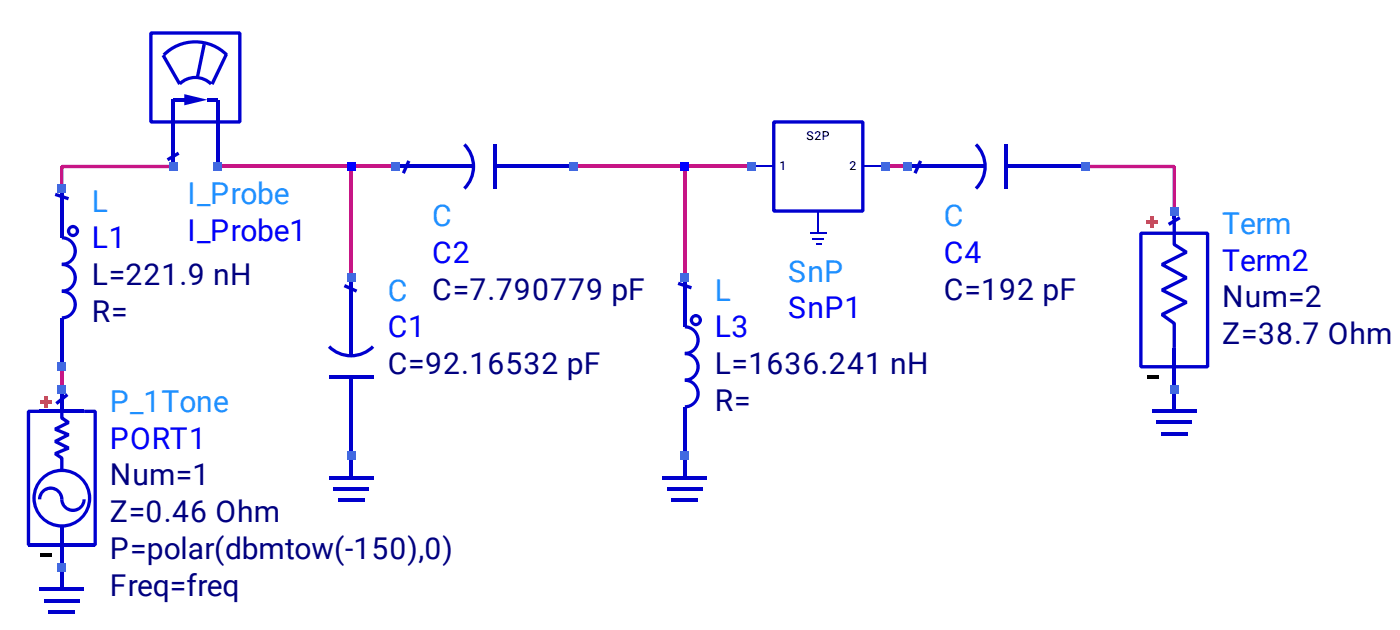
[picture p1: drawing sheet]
<svg xmlns="http://www.w3.org/2000/svg" width="212mm" height="95mm" viewBox="0 0 212 95" stroke-linecap="round" stroke-linejoin="round" font-family="sans-serif">
<g fill="#c71585">
<path d="M9.1 25.2l.3-.2h16.8v.5h-16.8v-.3h.2v3.4h-.5z"/>
<path d="M164.5 25h13.6l.2 .2v6.8h-.5v-6.8h.3v.3h-13.6z"/>
<path d="M87 25h16.8v.5h-16.8z"/>
<path d="M53 25.2h.5v16.9h-.5z"/>
<path d="M33 25h27v.5h-27z"/>
<path d="M9.1 55.6h.5v3.4h-.5z"/>
<path d="M134.2 25h3.4v.5h-3.4z"/>
<path d="M103.6 25.2h.5v16.9h-.5z"/>
<path d="M103.8 25h10.2v.5h-10.2z"/>
</g>
<path d="M117.3 18.5v.2h13.5v-.2h-.2v13.5h.2v-.3h-13.5v.3h.3v-13.5zM117.1 18.5v13.5l.2 .2h13.5l.3-.2v-13.5l-.3-.3h-13.5z" fill="#0000cd"/>
<path d="M114 25.2h3.3M122.9 35.4h2.5M124.1 32v3.4M130.8 25.2h3.4" fill="none" stroke="#0000cd" stroke-width=".17"/>
<g fill="#0000cd">
<path d="M123.2 36.1h1.7v.2h-1.7z"/>
<path d="M123.7 37h.9v.1h-.9z"/>
<path d="M6.7 90.8h5.4v.5h-5.4z"/>
<path d="M7.4 92.5h4v.5h-4z"/>
<path d="M9.1 86h.5v3.3h-.5z"/>
<path d="M6 89.1h6.8v.5h-6.8z"/>
<path d="M9.4 43.9a2.28 2.28 0 0 1 2.3 2.3 2.28 2.28 0 0 1-2.3 2.2v-.5a1.77 1.77 0 0 0 1.8-1.7 1.77 1.77 0 0 0-1.8-1.8z"/>
<path d="M9.4 39.8a2.29 2.29 0 0 1 2.3 2.3 2.29 2.29 0 0 1-2.3 2.3v-.5a1.78 1.78 0 0 0 1.8-1.8 1.78 1.78 0 0 0-1.8-1.8z"/>
<path d="M9.4 35.8a2.28 2.28 0 0 1 2.3 2.3 2.28 2.28 0 0 1-2.3 2.2v-.5a1.77 1.77 0 0 0 1.8-1.7 1.77 1.77 0 0 0-1.8-1.8z"/>
<path d="M9.1 48.2h.5v.7h-.5z"/>
<path d="M9.1 35.4h.5v.6h-.5z"/>
<path d="M9.1 48.9h.5v6.7h-.5z"/>
<path d="M9.1 28.6h.5v6.8h-.5z"/>
<path d="M8.4 29.2l2.1 .7-.2 .5-2-.7z"/>
<path d="M30.7 6.6l.5 .1-1 4.9-.5-.1z"/>
<path d="M34.1 8.1l.5 .2-2.2 4.6-.5-.3z"/>
<path d="M24.5 8.5l.5-.3 2.5 4.4-.5 .3z"/>
<path d="M27.1 12.5a3.7 3.7 0 0 1 5.1 .1l-.4 .3a3.1 3.1 0 0 0-4.4 0z"/>
<path d="M24.7 8.2a7 7 0 0 1 9.8-.1l-.3 .4a6.5 6.5 0 0 0-9.2 0z"/>
<path d="M31.5 14.9h1.5v.5h-1.5z"/>
<path d="M26.2 14.9h1.7v.5h-1.7z"/>
<path d="M26 18.5h.5v6.7h-.5z"/>
<path d="M32.7 15.1h.6v10.1h-.6z"/>
<path d="M26 15.1h.5v3.4h-.5z"/>
<path d="M27.9 14.3l3.6 .8-3.6 .9z"/>
<path d="M25.3 24l1.7-1 .2 .4-1.7 1z"/>
<path d="M70.6 21.7a5 5 0 0 1 0 7l-.4-.3a4.4 4.4 0 0 0 0-6.3z"/>
<path d="M75.2 25h11.8v.5h-11.8z"/>
<path d="M60 25h11.8v.5h-11.8z"/>
<path d="M74.7 21.9h.5v6.7h-.5z"/>
<path d="M61.8 24.3l.4 .2-.8 1.9-.5-.3z"/>
<path d="M50.1 52.3a4.4 4.4 0 0 0 6.3 0l.3 .4a5 5 0 0 1-7 0z"/>
<path d="M53 57.3h.5v11.8h-.5z"/>
<path d="M53 42.1h.5v11.8h-.5z"/>
<path d="M49.9 56.9h6.7v.5h-6.7z"/>
<path d="M52.3 43.1l1.9 .8-.2 .4-1.9-.8z"/>
<path d="M50.5 73.9h5.4v.5h-5.4z"/>
<path d="M51.2 75.6h4.1v.5h-4.1z"/>
<path d="M53 69.1h.5v3.4h-.5z"/>
<path d="M49.9 72.2h6.7v.5h-6.7z"/>
<path d="M103.8 57.4a2.28 2.28 0 0 1 2.3 2.2 2.28 2.28 0 0 1-2.3 2.3v-.5a1.77 1.77 0 0 0 1.8-1.8 1.77 1.77 0 0 0-1.8-1.7z"/>
<path d="M103.8 53.3a2.28 2.28 0 0 1 2.3 2.3 2.28 2.28 0 0 1-2.3 2.3v-.5a1.77 1.77 0 0 0 1.8-1.8 1.77 1.77 0 0 0-1.8-1.8z"/>
<path d="M103.8 49.3a2.28 2.28 0 0 1 2.3 2.3 2.28 2.28 0 0 1-2.3 2.2v-.5a1.77 1.77 0 0 0 1.8-1.7 1.77 1.77 0 0 0-1.8-1.8z"/>
<path d="M103.6 61.7h.5v.6h-.5z"/>
<path d="M103.6 48.9h.5v.6h-.5z"/>
<path d="M103.6 62.3h.5v6.8h-.5z"/>
<path d="M103.6 42.1h.5v6.8h-.5z"/>
<path d="M102.9 42.7l2 .7-.1 .5-2.1-.7z"/>
<path d="M101.1 73.9h5.4v.5h-5.4z"/>
<path d="M101.8 75.6h4.1v.5h-4.1z"/>
<path d="M103.6 69.1h.5v3.4h-.5z"/>
<path d="M100.5 72.2h6.7v.5h-6.7z"/>
<path d="M10.2 35a.92 .92 0 0 0 1.8 0 .92 .92 0 0 0-1.8 0zM10.6 35a.45 .45 0 0 1 .9 0 .45 .45 0 0 1-.9 0z"/>
<path d="M22.9 5v.3h13.5v-.3h-.3v13.5h.3v-.3h-13.5v.3h.2v-13.5zM22.9 4.7l-.3 .3v13.5l.3 .2h13.5l.2-.2v-13.5l-.2-.3z"/>
<path d="M104.6 48.5a.92 .92 0 0 0 1.8 0 .92 .92 0 0 0-1.8 0zM105.1 48.5a.45 .45 0 0 1 .9 0 .45 .45 0 0 1-.9 0z"/>
</g>
<path d="M174 56.9h1.7v.5h-1.7z" fill="#000"/>
<g fill="#0000cd">
<path d="M177.8 33.2h.5v3.8h-.2l.1-.2 1.8 1.2v.4l-3.7 1.9-.1-.2 .1-.2 3.7 2v.4l-3.7 1.9-.1-.2 .1-.3 3.7 1.9v.4l-3.7 1.9-.1-.2 .1-.2 1.9 1.3 .1 .2v3.7h-.5v-3.7h.3l-.2 .2-1.9-1.3 .1-.5 3.7-1.8 .1 .2-.1 .2-3.7-1.8v-.5l3.7-1.8 .1 .2-.1 .2-3.7-2v-.4l3.7-1.9 .1 .2-.1 .2-1.9-1.1-.1-.3z"/>
<path d="M177.8 52.7h.5v6.3h-.5z"/>
<path d="M177.8 32h.5v1.2h-.5z"/>
<path d="M177.1 33.8l1.7-1 .2 .4-1.7 1z"/>
<path d="M173 35.4v.2h10.1v-.2h-.2v20.2h.2v-.3h-10.1v.3h.2v-20.2zM172.7 35.4v20.2l.3 .2h10.1l.3-.2v-20.2l-.3-.3h-10.1z"/>
</g>
<g fill="#ff4500">
<path d="M174.4 32.8h.5v1.7h-.5z"/>
<path d="M173.8 33.4h1.7v.5h-1.7z"/>
</g>
<g fill="#0000cd">
<path d="M175.3 63.8h5.4v.5h-5.4z"/>
<path d="M176 65.5h4.1v.5h-4.1z"/>
<path d="M177.8 59h.5v3.3h-.5z"/>
<path d="M174.7 62.1h6.7v.5h-6.7z"/>
<path d="M148.2 21.7a5 5 0 0 1 0 7l-.4-.3a4.4 4.4 0 0 0 0-6.3z"/>
<path d="M152.8 25h11.7v.5h-11.7z"/>
<path d="M137.6 25h11.8v.5h-11.8z"/>
<path d="M152.3 21.9h.5v6.7h-.5z"/>
<path d="M139.4 24.3l.4 .2-.8 1.9-.5-.3z"/>
</g>
<path d="M6.2 83.8h1.7v.6h-1.7z" fill="#000"/>
<g fill="#0000cd">
<path d="M12.8 62.1h1.6l.3 .2v20.3l-.3 .2h-1.6v-.5h1.6v.3h-.2v-20.3h.2v.3h-1.6z"/>
<path d="M4.1 62.3l.2-.2h1.7v.5h-1.7v-.3h.3v20.3h-.3v-.3h1.7v.5h-1.7l-.2-.2z"/>
<path d="M9.1 61.5h.5v1.9h-.2l.1-.3 1 .7v.5l-2 1-.1-.3 .1-.2 2 .9v.4l-2 1-.1-.2 .1-.2 2 1v.4l-2 .9-.1-.2 .1-.3 1 .7 .1 .2v1.9h-.5v-1.9h.3l-.2 .2-1-.6 .1-.5 2-.8 .1 .2-.1 .2-2-1v-.4l2-1 .1 .2-.1 .2-2-.8v-.5l2-1 .1 .2-.2 .2-1-.6-.1-.2z"/>
<path d="M6.3 74.3a1.93 1.93 0 0 1 2.1-.4 1.93 1.93 0 0 1 1.2 1.8h-.5a1.43 1.43 0 0 0-1.4-1.5 1.43 1.43 0 0 0-1.4 1.5h-.5v-.5z"/>
<path d="M9.1 75.7h.5a1.44 1.44 0 0 0 1.5 1.4 1.44 1.44 0 0 0 1.4-1.4h.5a1.94 1.94 0 0 1-1.9 1.9 1.94 1.94 0 0 1-2-1.9z"/>
<path d="M4.3 82.3h10.1v.5h-10.1z"/>
<path d="M6 62.1h6.8v.5h-6.8z"/>
<path d="M9.1 82.6h.5v3.4h-.5z"/>
<path d="M9.1 59h.5v3.3h-.5z"/>
<path d="M9.1 79.7h.5v2.9h-.5z"/>
<path d="M8.4 61l1.7-1.4 .3 .4-1.7 1.4z"/>
<path d="M4.9 75.5a4.5 4.5 0 0 0 8.9 0 4.5 4.5 0 0 0-8.9 0zM5.4 75.5a4 4 0 0 1 7.9 0 4 4 0 0 1-7.9 0z"/>
</g>
<g fill="#ff4500">
<path d="M6.2 60.8h1.7v.4h-1.7z"/>
<path d="M6.8 60.2h.5v1.6h-.5z"/>
</g>
<g fill="#4169e1">
<path d="M8.7 85.3h1.4v1.3h-1.4z"/>
<path d="M8.7 58.3h1.4v1.4h-1.4z"/>
<path d="M8.7 54.9h1.4v1.4h-1.4z"/>
<path d="M8.7 27.9h1.4v1.4h-1.4z"/>
<path d="M25.6 24.6h1.3v1.3h-1.3z"/>
<path d="M32.3 24.6h1.4v1.3h-1.4z"/>
<path d="M52.6 68.4h1.3v1.4h-1.3z"/>
<path d="M52.6 41.4h1.3v1.4h-1.3z"/>
</g>
<path d="M52.6 24.6h1.3v1.3h-1.3z" fill="#00f"/>
<g fill="#4169e1">
<path d="M59.3 24.6h1.4v1.3h-1.4z"/>
<path d="M86.3 24.6h1.4v1.3h-1.4z"/>
<path d="M103.2 68.4h1.3v1.4h-1.3z"/>
<path d="M103.2 41.4h1.3v1.4h-1.3z"/>
</g>
<path d="M103.2 24.6h1.3v1.3h-1.3z" fill="#00f"/>
<g fill="#4169e1">
<path d="M113.3 24.6h1.3v1.3h-1.3z"/>
<path d="M133.5 24.6h1.4v1.3h-1.4z"/>
<path d="M136.9 24.6h1.3v1.3h-1.3z"/>
<path d="M163.9 24.6h1.3v1.3h-1.3z"/>
<path d="M177.4 58.3h1.3v1.4h-1.3z"/>
<path d="M177.4 31.3h1.3v1.4h-1.3z"/>
</g>
<g font-size="4.6" fill="#1e90ff">
<text x="13.9" y="32.1">L</text>
<text x="28.4" y="30.9">I_Probe</text>
<text x="65.6" y="34.3">C</text>
<text x="143.1" y="34.3">C</text>
<text x="185.3" y="35.4">Term</text>
<text x="58.8" y="45.6">C</text>
<text x="108.4" y="45.6">L</text>
<text x="119.5" y="42.7">SnP</text>
<text x="16.6" y="62.4">P_1Tone</text>
</g>
<g font-size="4.6" fill="#00f">
<text x="13.9" y="37.6">L1</text>
<text x="28.4" y="36.5">I_Probe1</text>
<text x="65.6" y="39.8">C2</text>
<text x="143.1" y="39.8">C4</text>
<text x="185.3" y="41">Term2</text>
<text x="58.8" y="51.1">C1</text>
<text x="108.4" y="51.1">L3</text>
<text x="119.5" y="48.3">SnP1</text>
<text x="16.6" y="68">PORT1</text>
</g>
<g font-size="4.6" fill="#000080">
<text x="13.9" y="43.2">L=221.9 nH</text>
<text x="65.5" y="45.4">C=7.790779 pF</text>
<text x="143.1" y="45.4">C=192 pF</text>
<text x="185.3" y="46.6">Num=2</text>
<text x="13.9" y="48.8">R=</text>
<text x="185.3" y="52.1">Z=38.7 Ohm</text>
<text x="58.8" y="56.7">C=92.16532 pF</text>
<text x="108.4" y="56.7">L=1636.241 nH</text>
<text x="108.4" y="62.3">R=</text>
<text x="16.6" y="73.6">Num=1</text>
<text x="16.6" y="79.1">Z=0.46 Ohm</text>
<text x="16.6" y="84.7">P=polar(dbmtow(-150),0)</text>
<text x="16.6" y="90.3">Freq=freq</text>
</g>
<g font-size="1.9">
<text x="122.3" y="21.3">S2P</text>
<text x="118.2" y="25.7">1</text>
<text x="128.8" y="25.7">2</text>
</g>
</svg>
